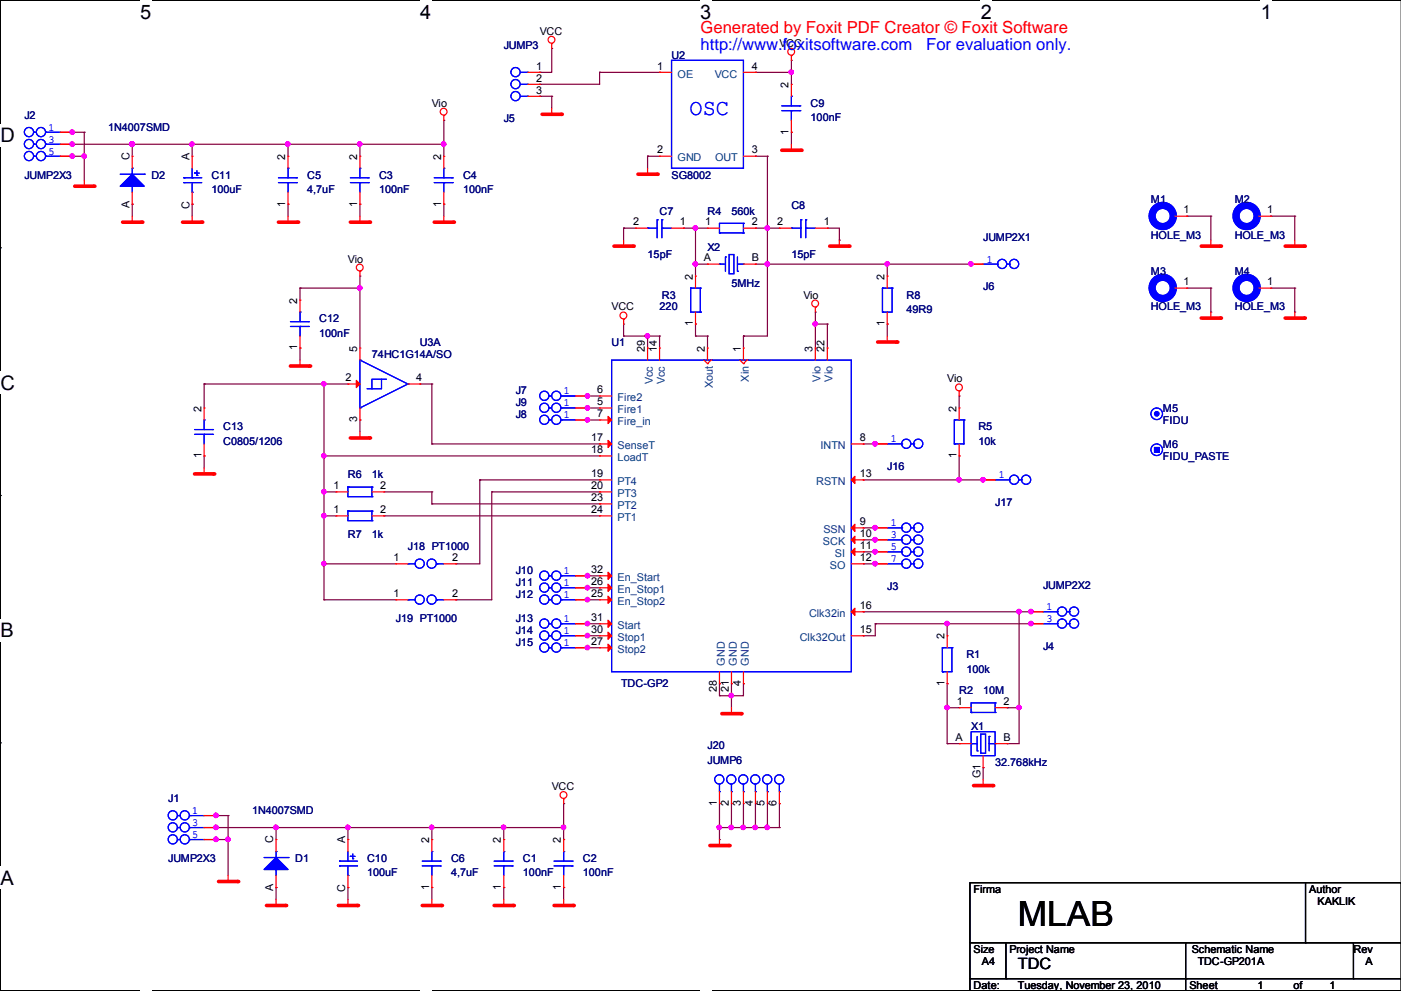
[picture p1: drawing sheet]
# OrCAD Capture schematic GP2.DSN
size A4; title: TDC; rev: A; note: TDC-GP201A

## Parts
C1  100nF  [C0805]
C2  100nF  [C0805]
C3  100nF  [C0805]
C4  100nF  [C0805]
C5  4,7uF  [C0805]
C6  4,7uF  [C0805]
C7  15pF  [C0805]
C8  15pF  [C0805]
C9  100nF  [C0805]
C10  100uF  [ELYTC]
C11  100uF  [ELYTC]
C12  100nF  [C0805]
C13  C0805/1206  [C0805/1206]
D1  1N4007SMD  [SMA]
D2  1N4007SMD  [SMA]
J1  JUMP2X3  [JUMP2X3]
J2  JUMP2X3  [JUMP2X3]
J3  JUMP2X4  [JUMP2X4]
J4  JUMP2X2  [JUMP2X2]
J5  JUMP3  [JUMP3]
J6  JUMP2X1  [JUMP2X1]
J7  JUMP2X1  [JUMP2X1]
J8  JUMP2X1  [JUMP2X1]
J9  JUMP2X1  [JUMP2X1]
J10  JUMP2X1  [JUMP2X1]
J11  JUMP2X1  [JUMP2X1]
J12  JUMP2X1  [JUMP2X1]
J13  JUMP2X1  [JUMP2X1]
J14  JUMP2X1  [JUMP2X1]
J15  JUMP2X1  [JUMP2X1]
J16  JUMP2X1  [JUMP2X1]
J17  JUMP2X1  [JUMP2X1]
J18  PT1000  [JUMP2X1]
J19  PT1000  [JUMP2X1]
J20  JUMP6  [JUMP6]
M1  HOLE_M3  [HOLE_M3]
M2  HOLE_M3  [HOLE_M3]
M3  HOLE_M3  [HOLE_M3]
M4  HOLE_M3  [HOLE_M3]
M5  FIDU  [FIDU]
M6  FIDU_PASTE  [FIDU_PASTE]
R1  100k  [R0805]
R2  10M  [R0805]
R3  220  [R0805]
R4  560k  [R0805]
R5  10k  [R0805]
R6  1k  [R1206]
R7  1k  [R1206]
R8  49R9  [R0805]
U1  TDC-GP2  [QFN32]
U2  SG8002  [SG8002]
U3  74HC1G14A/SO  [SOT23-5]  (section A)
X1  32.768kHz  [XTAL010/LG]
X2  5MHz  [XTAL050]

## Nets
GND: C1.1 C2.1 C3.1 C4.1 C5.1 C6.1 C7.2 C8.1 C9.1 C10.C C11.C C12.1 C13.1 D1.A D2.A J1.1 J1.2 J1.5 J1.6 J2.1 J2.2 J2.5 J2.6 J5.3 J20.1 J20.2 J20.3 J20.4 J20.5 J20.6 M1.1(PIN) M2.1(PIN) M3.1(PIN) M4.1(PIN) R8.1 U1.4(GND) U1.21(GND) U1.28(GND) U2.2(GND) U3.3(GND) X1.G1
VCC: C1.2 C2.2 C6.2 C9.2 C10.A D1.C J1.3 J1.4 J5.1 U1.14(Vcc) U1.29(Vcc) U2.4(VCC)
Vio: C3.2 C4.2 C5.2 C11.A C12.2 D2.C J2.3 J2.4 R5.2 U1.3(Vio) U1.22(Vio) U3.5(VCC)
N01528: J4.1 J4.2 R2.2 U1.16(Clk32in) X1.B
N01549: R1.1 R2.1 X1.A
N01576: J4.3 J4.4 R1.2 U1.15(Clk32Out)
N01774: R3.1 U1.2(Xout)
N01789: C7.1 R3.2 R4.1 X2.A
N01807: C8.2 J6.1 J6.2 R4.2 R8.2 U1.1(Xin) U2.3(OUT) X2.B
N03356: J3.1 J3.2 U1.9(SSN)
N03360: J3.3 J3.4 U1.10(SCK)
N03364: J3.5 J3.6 U1.11(SI)
N03368: J3.7 J3.8 U1.12(SO)
N04044: J5.2 U2.1(OE)
N04643: J7.1 J7.2 U1.6(Fire2)
N04647: J9.1 J9.2 U1.5(Fire1)
N04651: J8.1 J8.2 U1.7(Fire_in)
N04759: J10.1 J10.2 U1.32(En_Start)
N04763: J11.1 J11.2 U1.26(En_Stop1)
N04767: J12.1 J12.2 U1.25(En_Stop2)
N04771: J13.1 J13.2 U1.31(Start)
N04775: J14.1 J14.2 U1.30(Stop1)
N04779: J15.1 J15.2 U1.27(Stop2)
N04843: J16.1 J16.2 U1.8(INTN)
N04847: J17.1 J17.2 R5.1 U1.13(RSTN)
N06534: U1.17(SenseT) U3.4(Y)
N06886: C13.2 J18.1 J19.1 R6.1 R7.1 U1.18(LoadT) U3.2(A)
N07604: J18.2 U1.19(PT4)
N07617: J19.2 U1.20(PT3)
N07743: R7.2 U1.24(PT1)
N12348: R6.2 U1.23(PT2)

Not connected (* = marked no-connect by the designer): M5 DUMMY; M6 DUMMY
